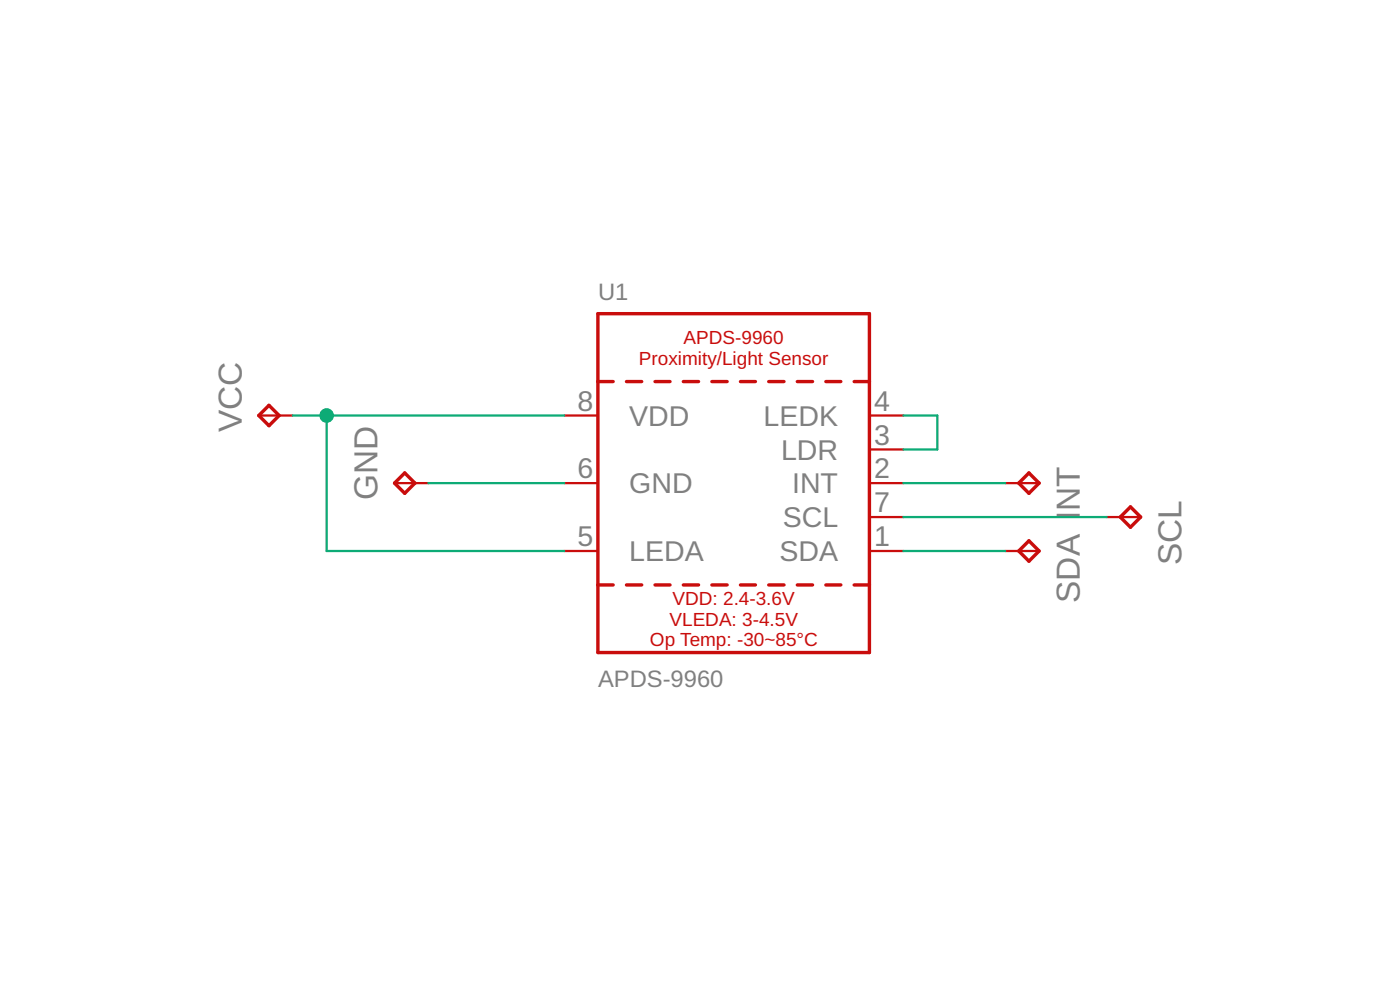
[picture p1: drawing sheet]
<svg xmlns="http://www.w3.org/2000/svg" width="105mm" height="74mm" viewBox="0 0 105 74" stroke-linecap="round" stroke-linejoin="round" font-family="sans-serif">
<g fill="none" stroke="#c90d0c" stroke-width=".17">
<path d="M19.4 31.1h2.5M29.5 36.2h2.6M42.2 31.1h2.5M42.2 36.2h2.5M65.1 31.1h2.5M65.1 33.6h2.5M65.1 36.2h2.5M65.1 38.7h2.5M75.2 36.2h2.6M82.8 38.7h2.6M42.2 41.2h2.5M65.1 41.2h2.5"/>
<path d="M75.2 41.2h2.6"/>
</g>
<g fill="none" stroke="#c90d0c" stroke-width=".25">
<path d="M20.1 30.3l.8 .8-.8 .8-.7-.8zM30.3 35.4l.8 .8-.8 .7-.8-.7zM44.7 28.6h1.2M44.7 23.5h20.4v25.3h-20.4zM46.9 28.6h1.1M49 28.6h1.1M51.1 28.6h1.2M53.3 28.6h1.1M55.4 28.6h1.1M57.5 28.6h1.2M59.7 28.6h1.1M61.8 28.6h1.1"/>
<path d="M63.9 28.6h1.2M77 35.4l.8 .8-.8 .7-.8-.7zM84.6 37.9l.8 .8-.8 .8-.8-.8zM44.7 43.8h1.2M46.9 43.8h1.1M49 43.8h1.1M51.1 43.8h1.2M53.3 43.8h1.1M55.4 43.8h1.1M57.5 43.8h1.2M59.7 43.8h1.1M61.8 43.8h1.1"/>
<path d="M63.9 43.8h1.2M77 40.5l.8 .7-.8 .8-.8-.8z"/>
</g>
<path d="M21.9 31.1h20.3M24.4 31.1v10.1h17.8M32.1 36.2h10.1M67.6 31.1h2.5v2.5h-2.5M67.6 38.7h15.2M67.6 36.2h7.6M67.6 41.2h7.6" fill="none" stroke="#0dab76" stroke-width=".17"/>
<circle cx="24.4" cy="31.1" r=".51" fill="#0dab76" stroke="#0dab76" stroke-width=".07"/>
<g font-size="2.5" fill="#808080">
<text x="18.1" y="32.4" transform="rotate(-90 18.1 32.4)">VCC</text>
<text x="28.3" y="37.4" transform="rotate(-90 28.3 37.4)">GND</text>
<text x="80.8" y="38.2" transform="rotate(-90 80.8 38.2)">NT</text>
<text x="80.8" y="45.1" transform="rotate(-90 80.8 45.1)">SDA I</text>
<text x="88.4" y="42.3" transform="rotate(-90 88.4 42.3)">SCL</text>
</g>
<g font-size="2.1" fill="#808080">
<text x="43.2" y="35.8">6</text>
<text x="43.2" y="30.7">8</text>
<text x="47.1" y="31.9">VDD</text>
<text x="57.1" y="31.9">LEDK</text>
<text x="58.5" y="34.4">LDR</text>
<text x="65.4" y="30.7">4</text>
<text x="65.4" y="33.3">3</text>
<text x="65.4" y="35.8">2</text>
<text x="43.2" y="40.9">5</text>
<text x="47.1" y="42">LEDA</text>
<text x="47.1" y="36.9">GND</text>
<text x="58.3" y="42">SDA</text>
<text x="58.6" y="39.5">SCL</text>
<text x="59.3" y="36.9">INT</text>
<text x="65.4" y="38.3">7</text>
<text x="65.4" y="40.9">1</text>
</g>
<g font-size="1.8" fill="#808080">
<text x="44.8" y="22.5">U1</text>
<text x="44.8" y="51.4">APDS-9960</text>
</g>
<g font-size="1.4" fill="#c90d0c">
<text x="47.8" y="27.3">Proximity/Light Sensor</text>
<text x="51.2" y="25.8">APDS-9960</text>
<text x="50.1" y="46.8">VLEDA: 3-4.5V</text>
<text x="50.3" y="45.3">VDD: 2.4-3.6V</text>
<text x="48.6" y="48.3">Op Temp: -30~85°C</text>
</g>
</svg>
